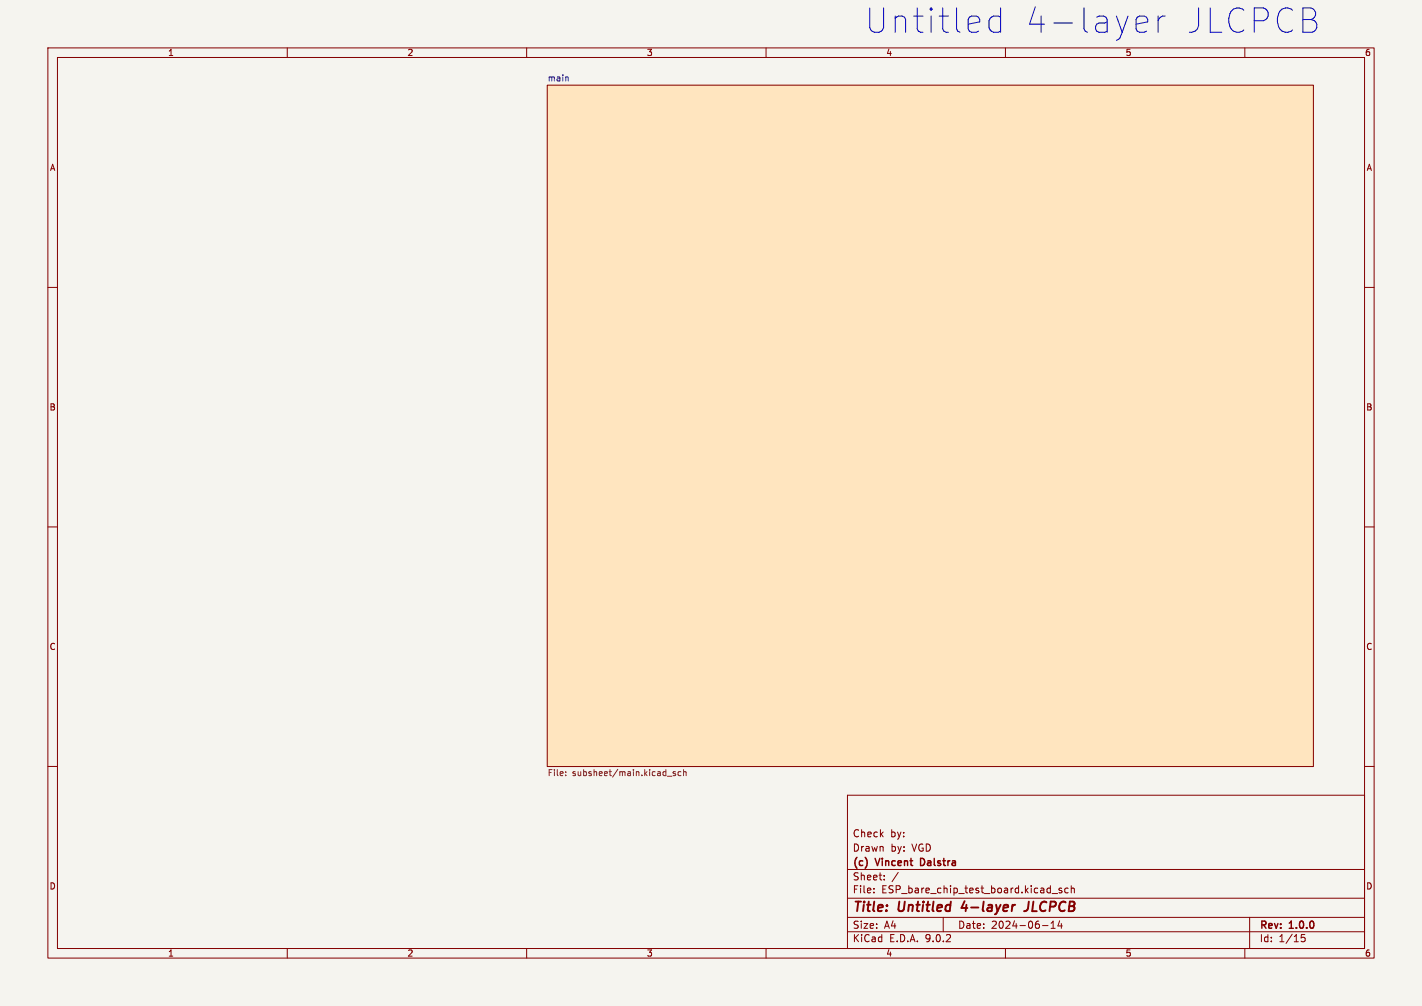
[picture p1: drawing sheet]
<svg xmlns="http://www.w3.org/2000/svg" width="297mm" height="210mm" viewBox="0 0 297 210" stroke-linecap="round" stroke-linejoin="round" font-family="sans-serif">
<path d="M0 0h297v210h-297z" fill="#f5f4ef" stroke="#f5f4ef" stroke-width=".21"/>
<g fill="none" stroke="#840000" stroke-width=".21">
<path d="M10 10h277v190h-277zM12 12h273v186h-273zM60 10v2M110 10v2M114.3 17.8h160v142.2h-160zM160 10v2M210 10v2M260 10v2M10 60h2M285 60h2M10 110h2M285 110h2"/>
<path d="M10 160h2M177 166h108v32h-108zM285 160h2M60 198v2M110 198v2M160 198v2M177 194.5h108M177 191.5h108M177 187.5h108M177 181.5h108M182.5 186.3v.1M182.5 185.5v.1"/>
<path d="M184.7 183.6v.1M184.7 182.8v.1M187.6 182.1l-1.3 2M197 191.5v3M210 198v2M217.7 193.2h1.2M219.5 193.8h.9M219.5 192.7l.5-.4v1.5M219.7 186.5h1.2M221.3 192.2l-.3 1.1h.9M221.7 192.8v1M221.7 185.5l-.3-.1-.2 .2v.2l.5 .2v.3h-.5"/>
<path d="M223.1 185.5l-.4-.1-.3 .3 .1 .6h.6M223.7 185.5l.3-.1 .3 .1 .1 .9M223.7 184.9v1.5M260 198v2M261 191.5v6.5M272.5 195.1h-.7l-.1 .7 .3-.1h.5l.1 .3-.1 .5-.2 .1-.6-.1"/>
</g>
<path d="M201.5 188.1l-.7 1.4h1.3M211.8 188.9h.2M214.9 188.2l-.2 1.4a.74 .74 0 0 1-.8 .6" fill="none" stroke="#840000" stroke-width=".4"/>
<path d="M192.6 179.2h-.3v1.5h.3" fill="none" stroke="#840000" stroke-width=".3"/>
<path d="M114.3 17.8h160v142.2h-160z" fill="#ffe5bf" stroke="#ffe5bf" stroke-width=".21"/>
<path d="M118.6 16.1l.1 .8" fill="none" stroke="#006464" stroke-width=".21"/>
<path d="M118.1 161.8v.1M118.1 161.1v.2M139.4 162h.9M141.1 161.1h-.3l-.2 .2v.1l.5 .2v.3h-.5M142.2 161.1h-.3l-.3 .2 .1 .6h.5M142.8 161.2l.4-.1 .1 .8M142.8 160.7v1.2" fill="none" stroke="#725600" stroke-width=".21"/>
<path d="M209 1.7v5M209 3.6l-.5-.2h-1l-.7 .4-.2 .5v1.5l.4 .7 .5 .2h1l.5-.2M237.3 6l.2 .5 .5 .2h1l.5-.2M237.3 4.1l.2-.5 .5-.2h1l.5 .2 .2 .5v.5l-2.4 .4M241.9 3.4v3.3M243.3 3.4a1.3 1.3 0 0 0-1.4 .9" fill="none" stroke="#0000c2" stroke-width=".21"/>
<g font-size="7.1" fill="#0000c2">
<text x="180.3" y="7.4">Untitled</text>
<text x="213.4" y="7.4">4-layer</text>
<text x="246.5" y="7.4">JLCPCB</text>
</g>
<g font-size="2.8" fill="#840000">
<text x="178" y="190.9">Title:</text>
<text x="187.7" y="190.9">Untitled</text>
<text x="201.7" y="190.9">4-layer</text>
<text x="215.7" y="190.9">JLCPCB</text>
</g>
<g font-size="2.1" fill="#840000">
<text x="178" y="178">Drawn</text>
<text x="178" y="175">Check</text>
<text x="185.9" y="175">by:</text>
<text x="186" y="178">by:</text>
<text x="190.5" y="178">VGD</text>
<text x="178" y="184">Sheet:</text>
<text x="178" y="181.2">(c)</text>
<text x="183" y="181.2">Vincent</text>
<text x="192.9" y="181.2">Dalstra</text>
<text x="178" y="186.7">File:</text>
<text x="184.1" y="186.7">ESP_bare_chip_test_board.kicad_sch</text>
<text x="178" y="196.9">KiCad</text>
<text x="178" y="194.1">Size:</text>
<text x="184.7" y="194.1">A4</text>
<text x="185.7" y="196.9">E.D.A.</text>
<text x="193.3" y="196.9">9.0.2</text>
<text x="200" y="194.1">Date:</text>
<text x="207" y="194.1">2024-06-14</text>
<text x="263" y="194.3">Rev:</text>
<text x="263" y="196.9">Id:</text>
<text x="267.1" y="196.9">1/15</text>
<text x="269.4" y="194.3">1.0.0</text>
</g>
<g font-size="1.8" fill="#840000">
<text x="35" y="11.9">1</text>
<text x="85" y="11.9">2</text>
<text x="135" y="11.9">3</text>
<text x="185" y="11.9">4</text>
<text x="235" y="11.9">5</text>
<text x="285" y="11.9">6</text>
<text x="10.3" y="35.9">A</text>
<text x="285.3" y="35.9">A</text>
<text x="10.3" y="85.9">B</text>
<text x="285.3" y="85.9">B</text>
<text x="10.3" y="135.9">C</text>
<text x="285.3" y="135.9">C</text>
<text x="10.3" y="185.9">D</text>
<text x="285.3" y="185.9">D</text>
<text x="35" y="199.9">1</text>
<text x="85" y="199.9">2</text>
<text x="135" y="199.9">3</text>
<text x="185" y="199.9">4</text>
<text x="235" y="199.9">5</text>
<text x="285" y="199.9">6</text>
</g>
<text font-size="1.8" fill="#006464" x="114.3" y="17.1">main</text>
<g font-size="1.8" fill="#725600">
<text x="114.3" y="162.3">File:</text>
<text x="119.5" y="162.3">subsheet/main.kicad_sch</text>
</g>
</svg>
